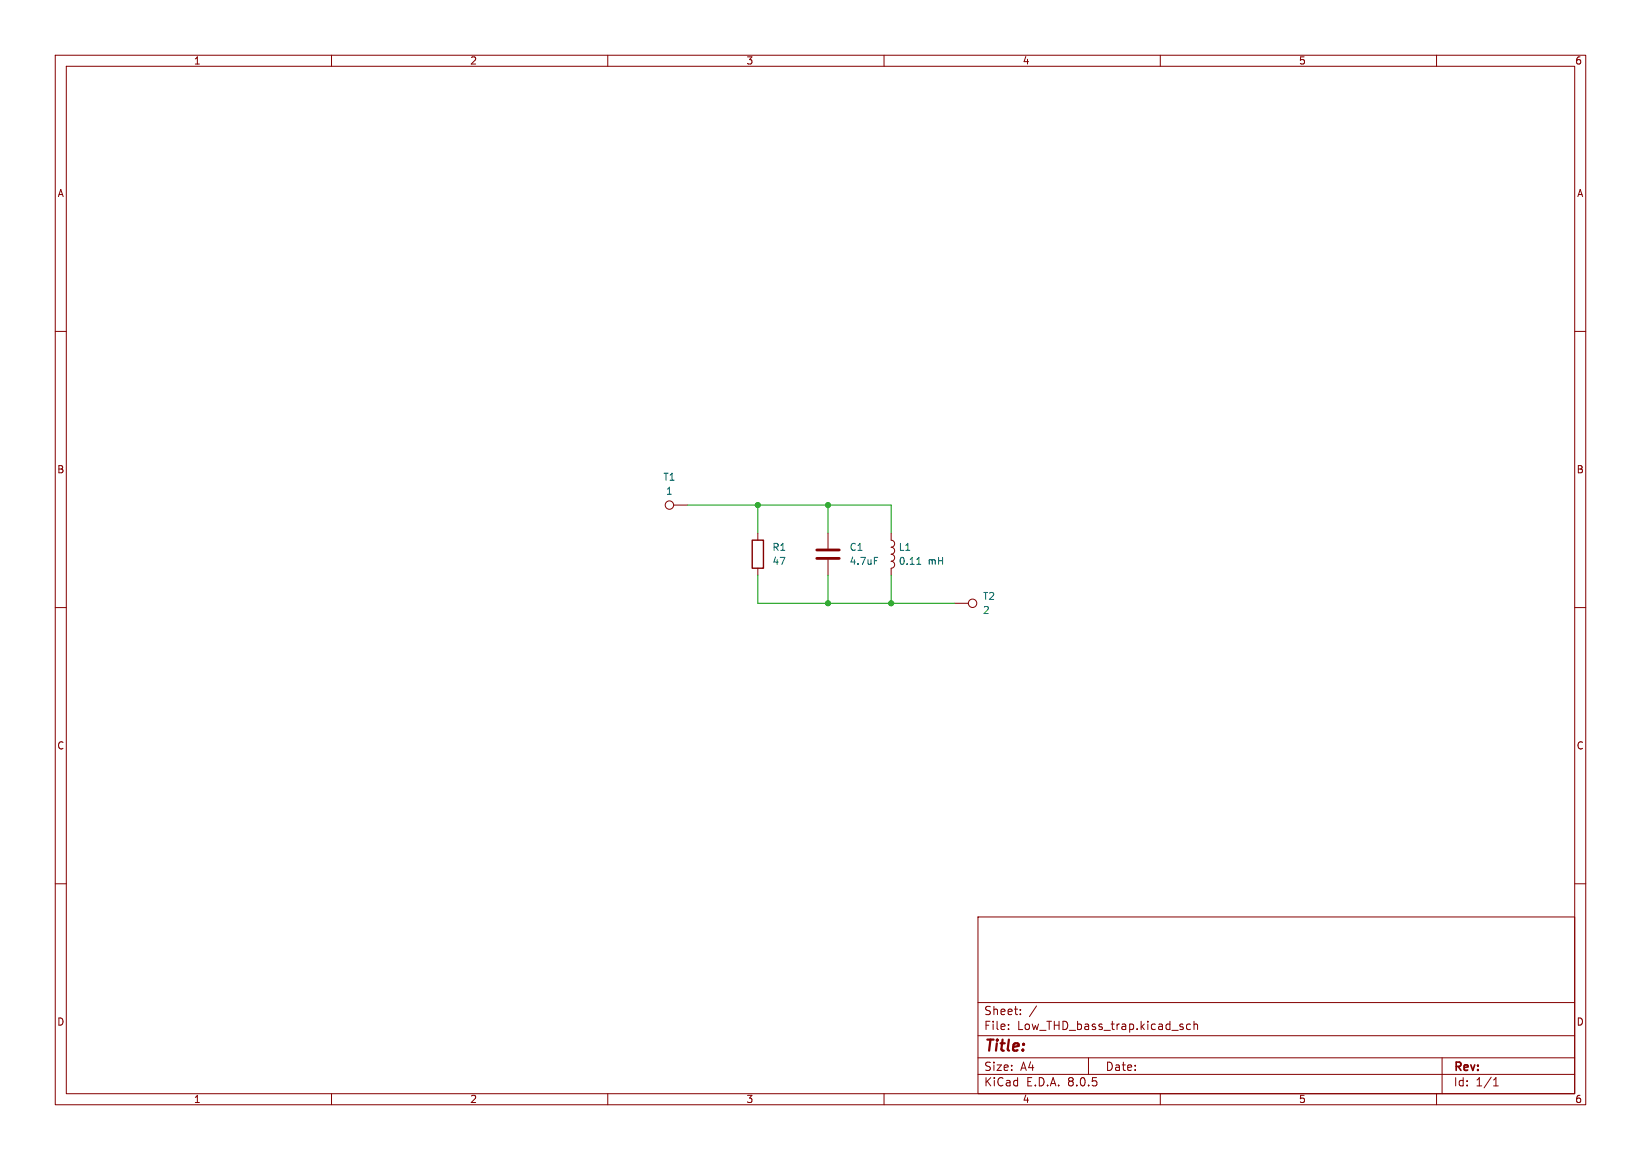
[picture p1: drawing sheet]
<svg xmlns="http://www.w3.org/2000/svg" width="297mm" height="210mm" viewBox="0 0 297 210" stroke-linecap="round" stroke-linejoin="round" font-family="sans-serif">
<g fill="none" stroke="#840000" stroke-width=".18">
<path d="M10 10h277v190h-277zM12 12h273v186h-273zM60 10v2M110 10v2M160 10v2M210 10v2M260 10v2M10 60h2M285 60h2M121.9 91.4h2.6M137.2 96.5v1.3M149.9 96.5v2.8"/>
<path d="M161.3 99.1a.63 .63 0 0 1 .6 .6 .63 .63 0 0 1-.6 .6M161.3 96.5v1.3a.63 .63 0 0 1 .6 .6 .63 .63 0 0 1-.6 .7M10 110h2M137.2 102.9v1.2M149.9 101.3v2.8M161.3 101.6a.63 .63 0 0 1 .6 .6 .63 .63 0 0 1-.6 .7v1.2M161.3 100.3a.63 .63 0 0 1 .6 .7 .63 .63 0 0 1-.6 .6M172.7 109.2h2.6M285 110h2M10 160h2M285 160h2M177 166h108v32h-108z"/>
<path d="M60 198v2M110 198v2M160 198v2M177 194.5h108M177 191.5h108M177 187.5h108M177 181.5h108M182.5 186.3v.1M182.5 185.5v.1M184.7 183.6v.1M184.7 182.8v.1M187.6 182.1l-1.3 2"/>
<path d="M197 191.5v3M210 198v2M214.1 186v.3M215.5 185.5l-.5-.1-.3 .3v.4l.2 .2h.6M216.1 185.5l.2-.1 .4 .1v.9M216.1 184.9v1.5M260 198v2M261 191.5v6.5M270.3 196.6h.9M270.3 195.5l.4-.4v1.5"/>
<circle cx="121.2" cy="91.4" r=".76"/>
<circle cx="176" cy="109.2" r=".76"/>
</g>
<path d="M147.8 99.6h4.1M147.8 101.1h4.1" fill="none" stroke="#840000" stroke-width=".51"/>
<path d="M158.3 100.9h.6M165.9 102.2h.8M166.2 101.1l.1-.2v1.3" fill="none" stroke="#006464" stroke-width=".18"/>
<path d="M136.1 97.8h2.1v5.1h-2.1z" fill="none" stroke="#840000" stroke-width=".25"/>
<path d="M124.5 91.4h36.8v5.1M137.2 91.4v5.1M149.9 91.4v5.1M137.2 104.1v5.1h35.5M149.9 104.1v5.1M161.3 104.1v5.1" fill="none" stroke="#009600" stroke-width=".18"/>
<g fill="#009600" stroke="#009600" stroke-width=".18">
<circle cx="149.9" cy="91.4" r=".46"/>
<circle cx="137.2" cy="91.4" r=".46"/>
<circle cx="149.9" cy="109.2" r=".46"/>
<circle cx="161.3" cy="109.2" r=".46"/>
</g>
<text font-size="2.8" fill="#840000" x="178" y="190.9">Title:</text>
<g font-size="2.1" fill="#840000">
<text x="178" y="184">Sheet:</text>
<text x="178" y="186.7">File:</text>
<text x="184.1" y="186.7">Low_THD_bass_trap.kicad_sch</text>
<text x="178" y="196.9">KiCad</text>
<text x="178" y="194.1">Size:</text>
<text x="184.7" y="194.1">A4</text>
<text x="185.7" y="196.9">E.D.A.</text>
<text x="193.3" y="196.9">8.0.5</text>
<text x="200" y="194.1">Date:</text>
<text x="263" y="194.3">Rev:</text>
<text x="263" y="196.9">Id:</text>
<text x="267.1" y="196.9">1/1</text>
</g>
<g font-size="1.8" fill="#840000">
<text x="35" y="11.9">1</text>
<text x="85" y="11.9">2</text>
<text x="135" y="11.9">3</text>
<text x="185" y="11.9">4</text>
<text x="235" y="11.9">5</text>
<text x="285" y="11.9">6</text>
<text x="10.3" y="35.9">A</text>
<text x="285.3" y="35.9">A</text>
<text x="10.3" y="85.9">B</text>
<text x="285.3" y="85.9">B</text>
<text x="10.3" y="135.9">C</text>
<text x="285.3" y="135.9">C</text>
<text x="10.3" y="185.9">D</text>
<text x="285.3" y="185.9">D</text>
<text x="35" y="199.9">1</text>
<text x="85" y="199.9">2</text>
<text x="135" y="199.9">3</text>
<text x="185" y="199.9">4</text>
<text x="235" y="199.9">5</text>
<text x="285" y="199.9">6</text>
</g>
<g font-size="1.8" fill="#006464">
<text x="120" y="87.2">T1</text>
<text x="120.5" y="89.8">1</text>
<text x="139.7" y="99.9">R1</text>
<text x="153.7" y="99.9">C1</text>
<text x="162.6" y="99.9">L1</text>
<text x="139.7" y="102.5">47</text>
<text x="153.7" y="102.5">4.7uF</text>
<text x="162.6" y="102.5">0.11</text>
<text x="168" y="102.5">mH</text>
<text x="177.8" y="108.8">T2</text>
<text x="177.8" y="111.4">2</text>
</g>
</svg>
